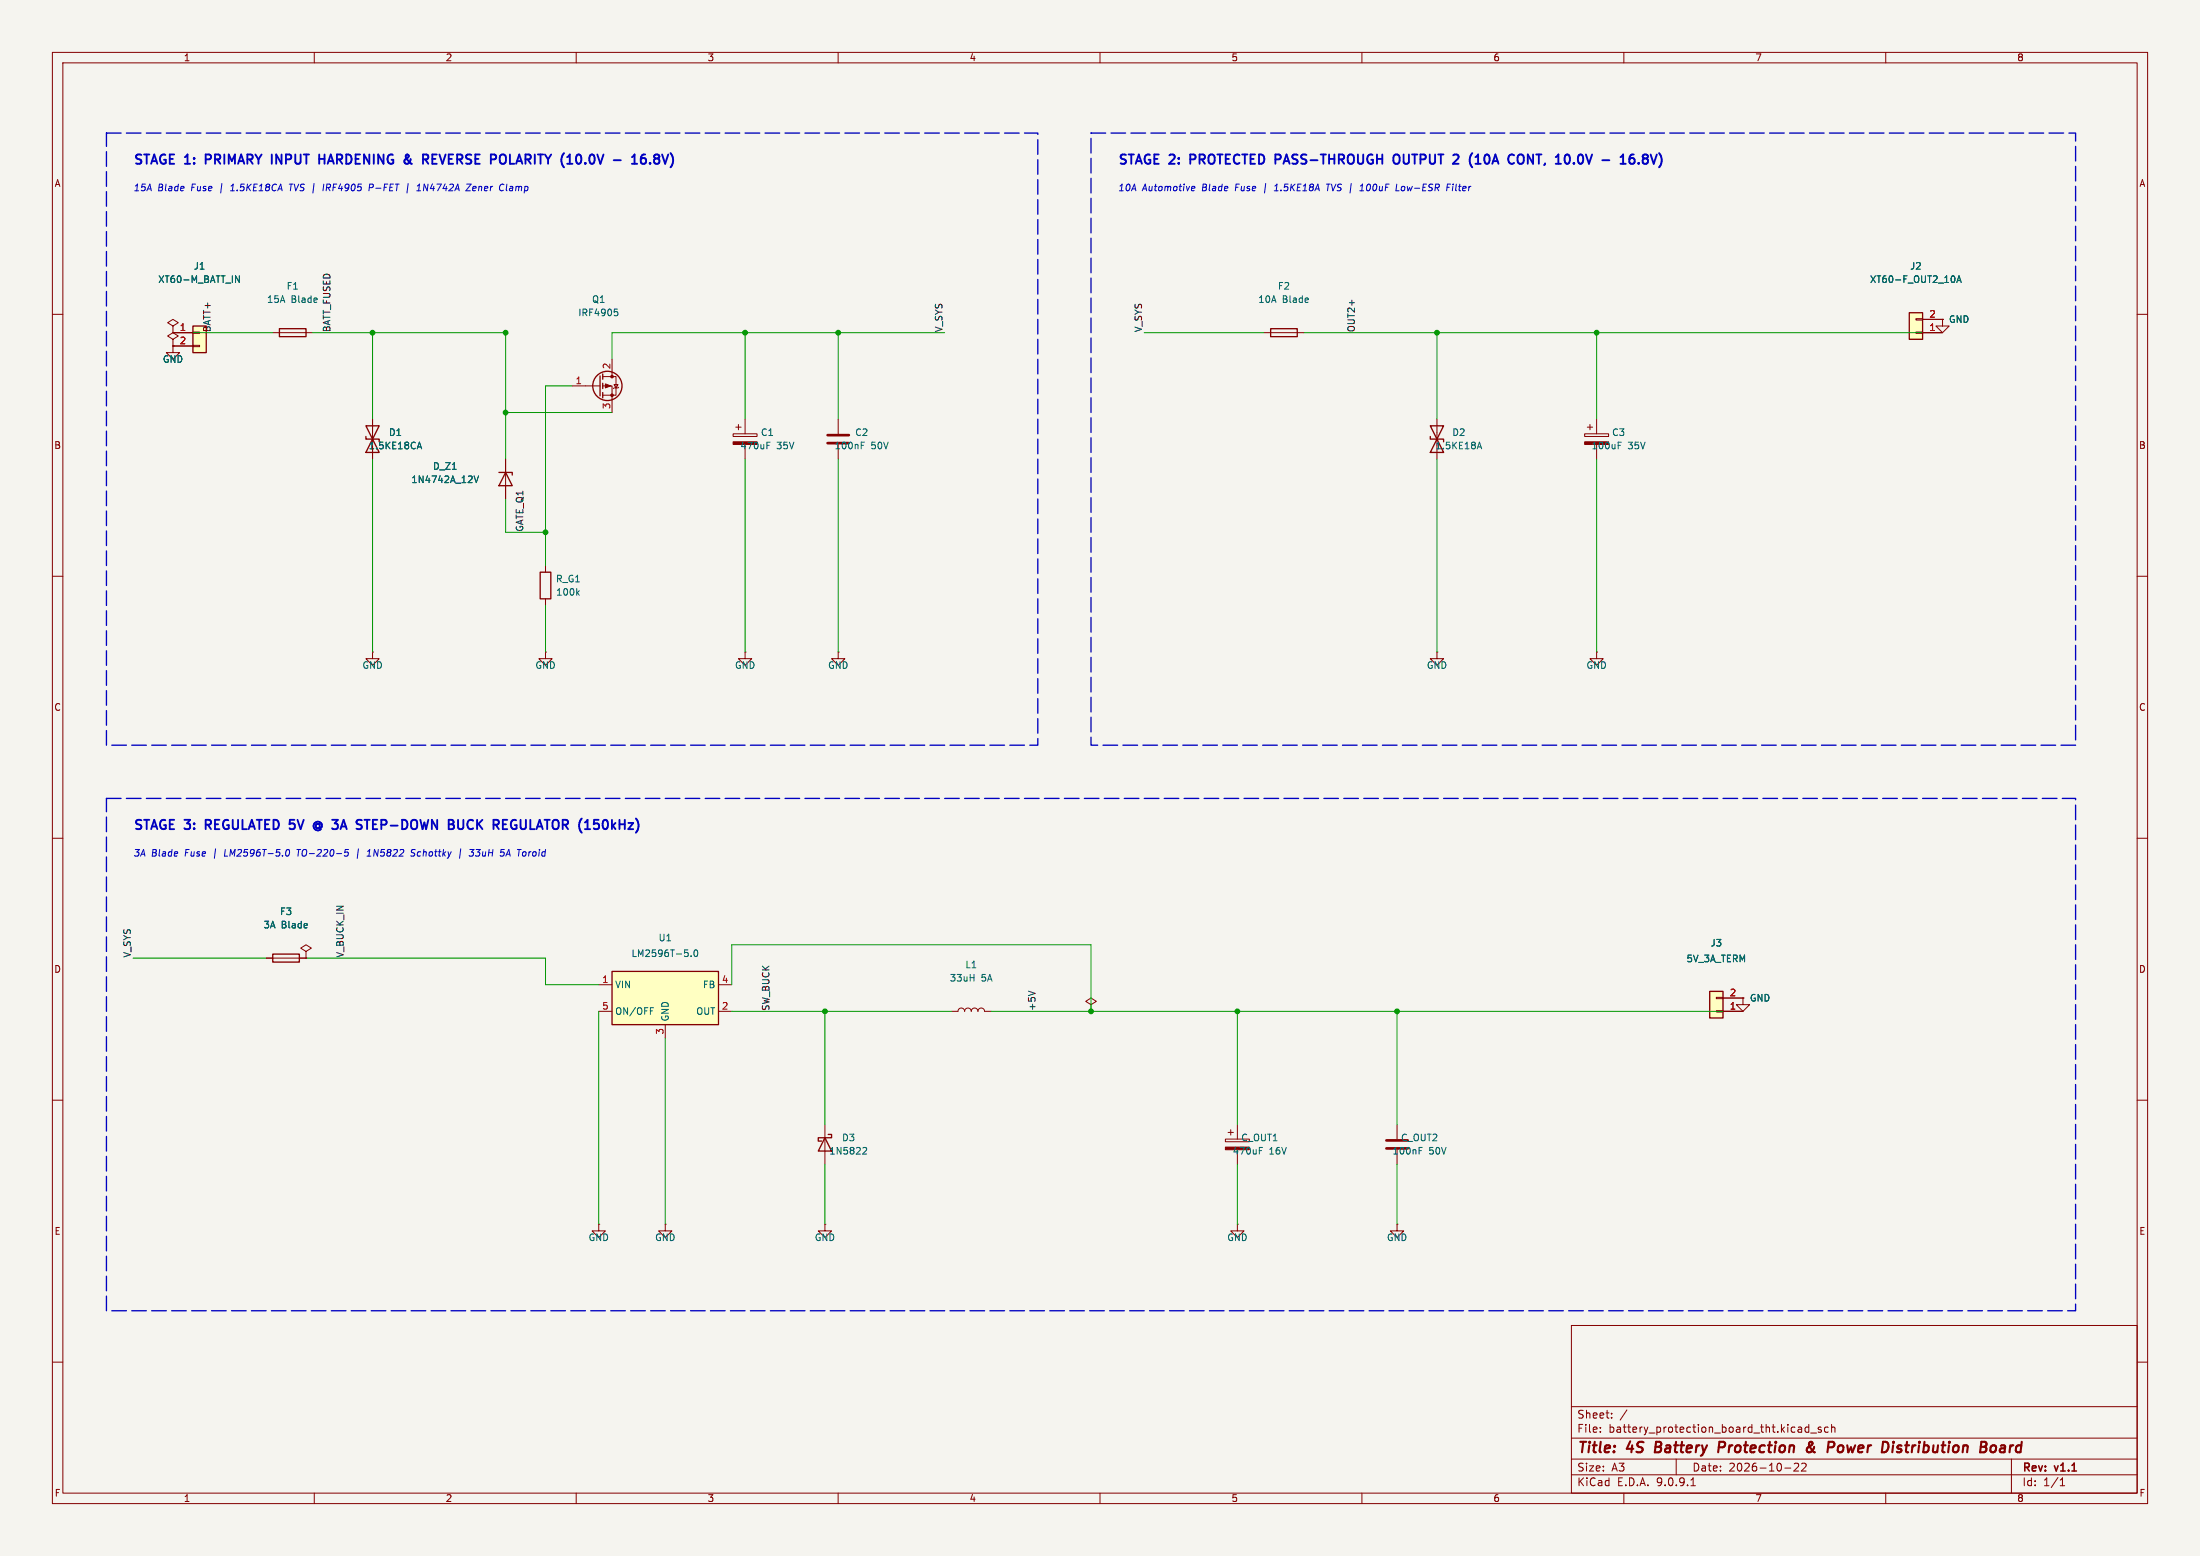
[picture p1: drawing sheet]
(kicad_sch
 (version 20250114)
 (generator "eeschema")
 (generator_version "9.0")
 (paper "A3")
 (title_block
  (title "4S Battery Protection & Power Distribution Board")
  (date "2026-10-22")
  (rev "v1.1"))
(lib_symbols
  (symbol "Regulator_Switching:LM2596T-5"
   (pin_names (offset 0.508)) (exclude_from_sim no) (in_bom yes) (on_board yes)
   (property "Reference" "U" (at -10.16 6.35 0) (effects (font (size 1.27 1.27)) (justify left)))
   (property "Value" "LM2596T-5" (at 0 6.35 0) (effects (font (size 1.27 1.27)) (justify left)))
   (property "Footprint" "Package_TO_SOT_THT:TO-220-5_P3.4x3.7mm_StaggerOdd_Lead3.8mm_Vertical" (at 1.27 -6.35 0) (effects (font (size 1.27 1.27)
    (italic yes)) (justify left) (hide yes)))
   (property "Datasheet" "http://www.ti.com/lit/ds/symlink/lm2596.pdf" (at 0 0 0) (effects (font (size 1.27 1.27)) (hide yes)))
   (property "Description" "5V 3A 150kHz Step-Down Voltage Regulator, TO-220" (at 0 0 0) (effects (font (size 1.27 1.27)) (hide yes)))
   (symbol "LM2596T-5_0_1"
    (rectangle (start -10.16 5.08) (end 10.16 -5.08) (stroke (width 0.254) (type default)) (fill (type background))))
   (symbol "LM2596T-5_1_1"
    (pin power_in line (at -12.7 2.54 0) (length 2.54) (name "VIN" (effects (font (size 1.27 1.27)))) (number "1" (effects (font (size 1.27 1.27)))))
    (pin input line (at -12.7 -2.54 0) (length 2.54) (name "ON/OFF" (effects (font (size 1.27 1.27)))) (number "5" (effects (font (size 1.27 1.27)))))
    (pin power_in line (at 0 -7.62 90) (length 2.54) (name "GND" (effects (font (size 1.27 1.27)))) (number "3" (effects (font (size 1.27 1.27)))))
    (pin input line (at 12.7 2.54 180) (length 2.54) (name "FB" (effects (font (size 1.27 1.27)))) (number "4" (effects (font (size 1.27 1.27)))))
    (pin output line (at 12.7 -2.54 180) (length 2.54) (name "OUT" (effects (font (size 1.27 1.27)))) (number "2" (effects (font (size 1.27 1.27))))))
   (embedded_fonts no))
  (symbol "Connector_Generic:Conn_01x02"
   (pin_names
    (offset 1.016) (hide yes)) (exclude_from_sim no) (in_bom yes) (on_board yes)
   (property "Reference" "J" (at 0 2.54 0) (effects (font (size 1.27 1.27))))
   (property "Value" "Conn_01x02" (at 0 -5.08 0) (effects (font (size 1.27 1.27))))
   (property "Footprint" "" (at 0 0 0) (effects (font (size 1.27 1.27)) (hide yes)))
   (property "Datasheet" "~" (at 0 0 0) (effects (font (size 1.27 1.27)) (hide yes)))
   (property "Description" "Generic connector, single row, 01x02, script generated (kicad-library-utils/schlib/autogen/connector/)" (at 0 0 0) (effects (font (size 1.27 1.27)) (hide yes)))
   (symbol "Conn_01x02_1_1"
    (rectangle (start -1.27 1.27) (end 1.27 -3.81) (stroke (width 0.254) (type default)) (fill (type background)))
    (rectangle (start -1.27 0.127) (end 0 -0.127) (stroke (width 0.1524) (type default)) (fill (type none)))
    (rectangle (start -1.27 -2.413) (end 0 -2.667) (stroke (width 0.1524) (type default)) (fill (type none)))
    (pin passive line (at -5.08 0 0) (length 3.81) (name "Pin_1" (effects (font (size 1.27 1.27)))) (number "1" (effects (font (size 1.27 1.27)))))
    (pin passive line (at -5.08 -2.54 0) (length 3.81) (name "Pin_2" (effects (font (size 1.27 1.27)))) (number "2" (effects (font (size 1.27 1.27))))))
   (embedded_fonts no))
  (symbol "Device:Fuse"
   (pin_numbers (hide yes))
   (pin_names
    (offset 0)) (exclude_from_sim no) (in_bom yes) (on_board yes)
   (property "Reference" "F" (at 2.032 0 90) (effects (font (size 1.27 1.27))))
   (property "Value" "Fuse" (at -1.905 0 90) (effects (font (size 1.27 1.27))))
   (property "Footprint" "" (at -1.778 0 90) (effects (font (size 1.27 1.27)) (hide yes)))
   (property "Datasheet" "~" (at 0 0 0) (effects (font (size 1.27 1.27)) (hide yes)))
   (property "Description" "Fuse" (at 0 0 0) (effects (font (size 1.27 1.27)) (hide yes)))
   (symbol "Fuse_0_1"
    (rectangle (start -0.762 -2.54) (end 0.762 2.54) (stroke (width 0.254) (type default)) (fill (type none)))
    (polyline (pts (xy 0 2.54) (xy 0 -2.54)) (stroke (width 0) (type default)) (fill (type none))))
   (symbol "Fuse_1_1"
    (pin passive line (at 0 3.81 270) (length 1.27) (name "~" (effects (font (size 1.27 1.27)))) (number "1" (effects (font (size 1.27 1.27)))))
    (pin passive line (at 0 -3.81 90) (length 1.27) (name "~" (effects (font (size 1.27 1.27)))) (number "2" (effects (font (size 1.27 1.27))))))
   (embedded_fonts no))
  (symbol "Transistor_FET:IRF4905"
   (pin_names (hide yes)) (exclude_from_sim no) (in_bom yes) (on_board yes)
   (property "Reference" "Q" (at 5.08 1.905 0) (effects (font (size 1.27 1.27)) (justify left)))
   (property "Value" "IRF4905" (at 5.08 0 0) (effects (font (size 1.27 1.27)) (justify left)))
   (property "Footprint" "Package_TO_SOT_THT:TO-220-3_Vertical" (at 5.08 -1.905 0) (effects (font (size 1.27 1.27)
    (italic yes)) (justify left) (hide yes)))
   (property "Datasheet" "http://www.infineon.com/dgdl/irf4905.pdf?fileId=5546d462533600a4015355e32165197c" (at 5.08 -3.81 0) (effects (font (size 1.27 1.27)) (justify left) (hide yes)))
   (property "Description" "-74A Id, -55V Vds, Single P-Channel HEXFET Power MOSFET, 20mOhm Ron, TO-220AB" (at 0 0 0) (effects (font (size 1.27 1.27)) (hide yes)))
   (symbol "IRF4905_0_1"
    (polyline (pts (xy 0.254 1.905) (xy 0.254 -1.905)) (stroke (width 0.254) (type default)) (fill (type none)))
    (polyline (pts (xy 0.254 0) (xy -2.54 0)) (stroke (width 0) (type default)) (fill (type none)))
    (polyline (pts (xy 0.762 2.286) (xy 0.762 1.27)) (stroke (width 0.254) (type default)) (fill (type none)))
    (polyline (pts (xy 0.762 1.778) (xy 3.302 1.778) (xy 3.302 -1.778) (xy 0.762 -1.778)) (stroke (width 0) (type default)) (fill (type none)))
    (polyline (pts (xy 0.762 0.508) (xy 0.762 -0.508)) (stroke (width 0.254) (type default)) (fill (type none)))
    (polyline (pts (xy 0.762 -1.27) (xy 0.762 -2.286)) (stroke (width 0.254) (type default)) (fill (type none)))
    (circle (center 1.651 0) (radius 2.794) (stroke (width 0.254) (type default)) (fill (type none)))
    (polyline (pts (xy 2.286 0) (xy 1.27 0.381) (xy 1.27 -0.381) (xy 2.286 0)) (stroke (width 0) (type default)) (fill (type outline)))
    (polyline (pts (xy 2.54 2.54) (xy 2.54 1.778)) (stroke (width 0) (type default)) (fill (type none)))
    (circle (center 2.54 1.778) (radius 0.254) (stroke (width 0) (type default)) (fill (type outline)))
    (circle (center 2.54 -1.778) (radius 0.254) (stroke (width 0) (type default)) (fill (type outline)))
    (polyline (pts (xy 2.54 -2.54) (xy 2.54 0) (xy 0.762 0)) (stroke (width 0) (type default)) (fill (type none)))
    (polyline (pts (xy 2.794 -0.508) (xy 2.921 -0.381) (xy 3.683 -0.381) (xy 3.81 -0.254)) (stroke (width 0) (type default)) (fill (type none)))
    (polyline (pts (xy 3.302 -0.381) (xy 2.921 0.254) (xy 3.683 0.254) (xy 3.302 -0.381)) (stroke (width 0) (type default)) (fill (type none))))
   (symbol "IRF4905_1_1"
    (pin input line (at -5.08 0 0) (length 2.54) (name "G" (effects (font (size 1.27 1.27)))) (number "1" (effects (font (size 1.27 1.27)))))
    (pin passive line (at 2.54 5.08 270) (length 2.54) (name "D" (effects (font (size 1.27 1.27)))) (number "2" (effects (font (size 1.27 1.27)))))
    (pin passive line (at 2.54 -5.08 90) (length 2.54) (name "S" (effects (font (size 1.27 1.27)))) (number "3" (effects (font (size 1.27 1.27))))))
   (embedded_fonts no))
  (symbol "Device:D_Zener"
   (pin_numbers (hide yes))
   (pin_names
    (offset 1.016) (hide yes)) (exclude_from_sim no) (in_bom yes) (on_board yes)
   (property "Reference" "D" (at 0 2.54 0) (effects (font (size 1.27 1.27))))
   (property "Value" "D_Zener" (at 0 -2.54 0) (effects (font (size 1.27 1.27))))
   (property "Footprint" "" (at 0 0 0) (effects (font (size 1.27 1.27)) (hide yes)))
   (property "Datasheet" "~" (at 0 0 0) (effects (font (size 1.27 1.27)) (hide yes)))
   (property "Description" "Zener diode" (at 0 0 0) (effects (font (size 1.27 1.27)) (hide yes)))
   (symbol "D_Zener_0_1"
    (polyline (pts (xy -1.27 -1.27) (xy -1.27 1.27) (xy -0.762 1.27)) (stroke (width 0.254) (type default)) (fill (type none)))
    (polyline (pts (xy 1.27 0) (xy -1.27 0)) (stroke (width 0) (type default)) (fill (type none)))
    (polyline (pts (xy 1.27 -1.27) (xy 1.27 1.27) (xy -1.27 0) (xy 1.27 -1.27)) (stroke (width 0.254) (type default)) (fill (type none))))
   (symbol "D_Zener_1_1"
    (pin passive line (at -3.81 0 0) (length 2.54) (name "K" (effects (font (size 1.27 1.27)))) (number "1" (effects (font (size 1.27 1.27)))))
    (pin passive line (at 3.81 0 180) (length 2.54) (name "A" (effects (font (size 1.27 1.27)))) (number "2" (effects (font (size 1.27 1.27))))))
   (embedded_fonts no))
  (symbol "Device:R"
   (pin_numbers (hide yes))
   (pin_names
    (offset 0)) (exclude_from_sim no) (in_bom yes) (on_board yes)
   (property "Reference" "R" (at 2.032 0 90) (effects (font (size 1.27 1.27))))
   (property "Value" "R" (at 0 0 90) (effects (font (size 1.27 1.27))))
   (property "Footprint" "" (at -1.778 0 90) (effects (font (size 1.27 1.27)) (hide yes)))
   (property "Datasheet" "~" (at 0 0 0) (effects (font (size 1.27 1.27)) (hide yes)))
   (property "Description" "Resistor" (at 0 0 0) (effects (font (size 1.27 1.27)) (hide yes)))
   (symbol "R_0_1"
    (rectangle (start -1.016 -2.54) (end 1.016 2.54) (stroke (width 0.254) (type default)) (fill (type none))))
   (symbol "R_1_1"
    (pin passive line (at 0 3.81 270) (length 1.27) (name "~" (effects (font (size 1.27 1.27)))) (number "1" (effects (font (size 1.27 1.27)))))
    (pin passive line (at 0 -3.81 90) (length 1.27) (name "~" (effects (font (size 1.27 1.27)))) (number "2" (effects (font (size 1.27 1.27))))))
   (embedded_fonts no))
  (symbol "Device:C_Polarized"
   (pin_numbers (hide yes))
   (pin_names
    (offset 0.254)) (exclude_from_sim no) (in_bom yes) (on_board yes)
   (property "Reference" "C" (at 0.635 2.54 0) (effects (font (size 1.27 1.27)) (justify left)))
   (property "Value" "C_Polarized" (at 0.635 -2.54 0) (effects (font (size 1.27 1.27)) (justify left)))
   (property "Footprint" "" (at 0.9652 -3.81 0) (effects (font (size 1.27 1.27)) (hide yes)))
   (property "Datasheet" "~" (at 0 0 0) (effects (font (size 1.27 1.27)) (hide yes)))
   (property "Description" "Polarized capacitor" (at 0 0 0) (effects (font (size 1.27 1.27)) (hide yes)))
   (symbol "C_Polarized_0_1"
    (rectangle (start -2.286 0.508) (end 2.286 1.016) (stroke (width 0) (type default)) (fill (type none)))
    (polyline (pts (xy -1.778 2.286) (xy -0.762 2.286)) (stroke (width 0) (type default)) (fill (type none)))
    (polyline (pts (xy -1.27 2.794) (xy -1.27 1.778)) (stroke (width 0) (type default)) (fill (type none)))
    (rectangle (start 2.286 -0.508) (end -2.286 -1.016) (stroke (width 0) (type default)) (fill (type outline))))
   (symbol "C_Polarized_1_1"
    (pin passive line (at 0 3.81 270) (length 2.794) (name "~" (effects (font (size 1.27 1.27)))) (number "1" (effects (font (size 1.27 1.27)))))
    (pin passive line (at 0 -3.81 90) (length 2.794) (name "~" (effects (font (size 1.27 1.27)))) (number "2" (effects (font (size 1.27 1.27))))))
   (embedded_fonts no))
  (symbol "Device:C"
   (pin_numbers (hide yes))
   (pin_names
    (offset 0.254)) (exclude_from_sim no) (in_bom yes) (on_board yes)
   (property "Reference" "C" (at 0.635 2.54 0) (effects (font (size 1.27 1.27)) (justify left)))
   (property "Value" "C" (at 0.635 -2.54 0) (effects (font (size 1.27 1.27)) (justify left)))
   (property "Footprint" "" (at 0.9652 -3.81 0) (effects (font (size 1.27 1.27)) (hide yes)))
   (property "Datasheet" "~" (at 0 0 0) (effects (font (size 1.27 1.27)) (hide yes)))
   (property "Description" "Unpolarized capacitor" (at 0 0 0) (effects (font (size 1.27 1.27)) (hide yes)))
   (symbol "C_0_1"
    (polyline (pts (xy -2.032 0.762) (xy 2.032 0.762)) (stroke (width 0.508) (type default)) (fill (type none)))
    (polyline (pts (xy -2.032 -0.762) (xy 2.032 -0.762)) (stroke (width 0.508) (type default)) (fill (type none))))
   (symbol "C_1_1"
    (pin passive line (at 0 3.81 270) (length 2.794) (name "~" (effects (font (size 1.27 1.27)))) (number "1" (effects (font (size 1.27 1.27)))))
    (pin passive line (at 0 -3.81 90) (length 2.794) (name "~" (effects (font (size 1.27 1.27)))) (number "2" (effects (font (size 1.27 1.27))))))
   (embedded_fonts no))
  (symbol "Device:D_TVS"
   (pin_numbers (hide yes))
   (pin_names
    (offset 1.016) (hide yes)) (exclude_from_sim no) (in_bom yes) (on_board yes)
   (property "Reference" "D" (at 0 2.54 0) (effects (font (size 1.27 1.27))))
   (property "Value" "D_TVS" (at 0 -2.54 0) (effects (font (size 1.27 1.27))))
   (property "Footprint" "" (at 0 0 0) (effects (font (size 1.27 1.27)) (hide yes)))
   (property "Datasheet" "~" (at 0 0 0) (effects (font (size 1.27 1.27)) (hide yes)))
   (property "Description" "Bidirectional transient-voltage-suppression diode" (at 0 0 0) (effects (font (size 1.27 1.27)) (hide yes)))
   (symbol "D_TVS_0_1"
    (polyline (pts (xy -2.54 1.27) (xy -2.54 -1.27) (xy 2.54 1.27) (xy 2.54 -1.27) (xy -2.54 1.27)) (stroke (width 0.254) (type default)) (fill (type none)))
    (polyline (pts (xy 0.508 1.27) (xy 0 1.27) (xy 0 -1.27) (xy -0.508 -1.27)) (stroke (width 0.254) (type default)) (fill (type none)))
    (polyline (pts (xy 1.27 0) (xy -1.27 0)) (stroke (width 0) (type default)) (fill (type none))))
   (symbol "D_TVS_1_1"
    (pin passive line (at -3.81 0 0) (length 2.54) (name "A1" (effects (font (size 1.27 1.27)))) (number "1" (effects (font (size 1.27 1.27)))))
    (pin passive line (at 3.81 0 180) (length 2.54) (name "A2" (effects (font (size 1.27 1.27)))) (number "2" (effects (font (size 1.27 1.27))))))
   (embedded_fonts no))
  (symbol "Diode:1N5822"
   (pin_numbers (hide yes))
   (pin_names
    (offset 1.016) (hide yes)) (exclude_from_sim no) (in_bom yes) (on_board yes)
   (property "Reference" "D" (at 0 2.54 0) (effects (font (size 1.27 1.27))))
   (property "Value" "1N5822" (at 0 -2.54 0) (effects (font (size 1.27 1.27))))
   (property "Footprint" "Diode_THT:D_DO-201AD_P15.24mm_Horizontal" (at 0 -4.445 0) (effects (font (size 1.27 1.27)) (hide yes)))
   (property "Datasheet" "http://www.vishay.com/docs/88526/1n5820.pdf" (at 0 0 0) (effects (font (size 1.27 1.27)) (hide yes)))
   (property "Description" "40V 3A Schottky Barrier Rectifier Diode, DO-201AD" (at 0 0 0) (effects (font (size 1.27 1.27)) (hide yes)))
   (symbol "1N5822_0_1"
    (polyline (pts (xy -1.905 0.635) (xy -1.905 1.27) (xy -1.27 1.27) (xy -1.27 -1.27) (xy -0.635 -1.27) (xy -0.635 -0.635)) (stroke (width 0.254) (type default)) (fill (type none)))
    (polyline (pts (xy 1.27 1.27) (xy 1.27 -1.27) (xy -1.27 0) (xy 1.27 1.27)) (stroke (width 0.254) (type default)) (fill (type none)))
    (polyline (pts (xy 1.27 0) (xy -1.27 0)) (stroke (width 0) (type default)) (fill (type none))))
   (symbol "1N5822_1_1"
    (pin passive line (at -3.81 0 0) (length 2.54) (name "K" (effects (font (size 1.27 1.27)))) (number "1" (effects (font (size 1.27 1.27)))))
    (pin passive line (at 3.81 0 180) (length 2.54) (name "A" (effects (font (size 1.27 1.27)))) (number "2" (effects (font (size 1.27 1.27))))))
   (embedded_fonts no))
  (symbol "Device:L"
   (pin_numbers (hide yes))
   (pin_names
    (offset 1.016) (hide yes)) (exclude_from_sim no) (in_bom yes) (on_board yes)
   (property "Reference" "L" (at -1.27 0 90) (effects (font (size 1.27 1.27))))
   (property "Value" "L" (at 1.905 0 90) (effects (font (size 1.27 1.27))))
   (property "Footprint" "" (at 0 0 0) (effects (font (size 1.27 1.27)) (hide yes)))
   (property "Datasheet" "~" (at 0 0 0) (effects (font (size 1.27 1.27)) (hide yes)))
   (property "Description" "Inductor" (at 0 0 0) (effects (font (size 1.27 1.27)) (hide yes)))
   (symbol "L_0_1"
    (arc (start 0 2.54) (mid 0.6323 1.905) (end 0 1.27) (stroke (width 0) (type default)) (fill (type none)))
    (arc (start 0 1.27) (mid 0.6323 0.635) (end 0 0) (stroke (width 0) (type default)) (fill (type none)))
    (arc (start 0 0) (mid 0.6323 -0.635) (end 0 -1.27) (stroke (width 0) (type default)) (fill (type none)))
    (arc (start 0 -1.27) (mid 0.6323 -1.905) (end 0 -2.54) (stroke (width 0) (type default)) (fill (type none))))
   (symbol "L_1_1"
    (pin passive line (at 0 3.81 270) (length 1.27) (name "1" (effects (font (size 1.27 1.27)))) (number "1" (effects (font (size 1.27 1.27)))))
    (pin passive line (at 0 -3.81 90) (length 1.27) (name "2" (effects (font (size 1.27 1.27)))) (number "2" (effects (font (size 1.27 1.27))))))
   (embedded_fonts no))
  (symbol "power:PWR_FLAG"
   (power)
   (pin_numbers (hide yes))
   (pin_names
    (offset 0) (hide yes)) (exclude_from_sim no) (in_bom yes) (on_board yes)
   (property "Reference" "#FLG" (at 0 1.905 0) (effects (font (size 1.27 1.27)) (hide yes)))
   (property "Value" "PWR_FLAG" (at 0 3.81 0) (effects (font (size 1.27 1.27))))
   (property "Footprint" "" (at 0 0 0) (effects (font (size 1.27 1.27)) (hide yes)))
   (property "Datasheet" "~" (at 0 0 0) (effects (font (size 1.27 1.27)) (hide yes)))
   (property "Description" "Special symbol for telling ERC where power comes from" (at 0 0 0) (effects (font (size 1.27 1.27)) (hide yes)))
   (symbol "PWR_FLAG_0_0"
    (pin power_out line (at 0 0 90) (length 0) (name "~" (effects (font (size 1.27 1.27)))) (number "1" (effects (font (size 1.27 1.27))))))
   (symbol "PWR_FLAG_0_1"
    (polyline (pts (xy 0 0) (xy 0 1.27) (xy -1.016 1.905) (xy 0 2.54) (xy 1.016 1.905) (xy 0 1.27)) (stroke (width 0) (type default)) (fill (type none))))
   (embedded_fonts no))
 (symbol "power:GND"
   (power)
   (pin_numbers (hide yes))
   (pin_names
    (offset 0) (hide yes)) (exclude_from_sim no) (in_bom yes) (on_board yes)
   (property "Reference" "#PWR" (at 0 -6.35 0) (effects (font (size 1.27 1.27)) (hide yes)))
   (property "Value" "GND" (at 0 -3.81 0) (effects (font (size 1.27 1.27))))
   (property "Footprint" "" (at 0 0 0) (effects (font (size 1.27 1.27)) (hide yes)))
   (property "Datasheet" "" (at 0 0 0) (effects (font (size 1.27 1.27)) (hide yes)))
   (property "Description" "Power symbol creates a global label with name \"GND\" , ground" (at 0 0 0) (effects (font (size 1.27 1.27)) (hide yes)))
   (symbol "GND_0_1"
    (polyline (pts (xy 0 0) (xy 0 -1.27) (xy 1.27 -1.27) (xy 0 -2.54) (xy -1.27 -1.27) (xy 0 -1.27)) (stroke (width 0) (type default)) (fill (type none))))
   (symbol "GND_1_1"
    (pin power_in line (at 0 0 270) (length 0) (name "~" (effects (font (size 1.27 1.27)))) (number "1" (effects (font (size 1.27 1.27))))))
   (embedded_fonts no)))
 (rectangle (start 20.32 25.4) (end 198.12 142.24) (stroke (width 0.254) (type dash)) (fill (type none)))
 (rectangle (start 208.28 25.4) (end 396.24 142.24) (stroke (width 0.254) (type dash)) (fill (type none)))
 (rectangle (start 20.32 152.4) (end 396.24 250.19) (stroke (width 0.254) (type dash)) (fill (type none)))
 (text "STAGE 1: PRIMARY INPUT HARDENING & REVERSE POLARITY (10.0V - 16.8V)" (at 25.4 31.75 0) (effects (font (size 1.778 1.778) (bold yes)) (justify left bottom)))
 (text "15A Blade Fuse | 1.5KE18CA TVS | IRF4905 P-FET | 1N4742A Zener Clamp" (at 25.4 36.83 0) (effects (font (size 1.27 1.27) (italic yes)) (justify left bottom)))
 (text "STAGE 2: PROTECTED PASS-THROUGH OUTPUT 2 (10A CONT, 10.0V - 16.8V)" (at 213.36 31.75 0) (effects (font (size 1.778 1.778) (bold yes)) (justify left bottom)))
 (text "10A Automotive Blade Fuse | 1.5KE18A TVS | 100uF Low-ESR Filter" (at 213.36 36.83 0) (effects (font (size 1.27 1.27) (italic yes)) (justify left bottom)))
 (text "STAGE 3: REGULATED 5V @ 3A STEP-DOWN BUCK REGULATOR (150kHz)" (at 25.4 158.75 0) (effects (font (size 1.778 1.778) (bold yes)) (justify left bottom)))
 (text "3A Blade Fuse | LM2596T-5.0 TO-220-5 | 1N5822 Schottky | 33uH 5A Toroid" (at 25.4 163.83 0) (effects (font (size 1.27 1.27) (italic yes)) (justify left bottom)))
 (symbol
  (lib_id "Connector_Generic:Conn_01x02")
  (at 38.1 63.5 0)
  (unit 1)
  (exclude_from_sim no)
  (in_bom yes)
  (on_board yes)
  (dnp no)
  (property "Reference" "J1" (at 38.1 50.8 0) (effects (font (size 1.27 1.27))))
  (property "Value" "XT60-M_BATT_IN" (at 38.1 53.34 0) (effects (font (size 1.27 1.27))))
  (property "Footprint" "Connector_AMASS:AMASS_XT60-M_1x02_P7.20mm_Vertical" (at 38.1 63.5 0) (effects (font (size 1.27 1.27)) (hide yes)))
  (property "Datasheet" "~" (at 38.1 63.5 0) (effects (font (size 1.27 1.27)) (hide yes)))
  (property "Description" "" (at 38.1 63.5 0) (effects (font (size 1.27 1.27)) (hide yes)))
  (pin "1")
  (pin "2"))
 (symbol
  (lib_id "Device:Fuse")
  (at 55.88 63.5 90)
  (unit 1)
  (exclude_from_sim no)
  (in_bom yes)
  (on_board yes)
  (dnp no)
  (property "Reference" "F1" (at 55.88 54.61 90) (effects (font (size 1.27 1.27))))
  (property "Value" "15A Blade" (at 55.88 57.15 90) (effects (font (size 1.27 1.27))))
  (property "Footprint" "Fuse:Fuseholder_Blade_Mini_Keystone_3568" (at 55.88 63.5 0) (effects (font (size 1.27 1.27)) (hide yes)))
  (property "Datasheet" "~" (at 55.88 63.5 0) (effects (font (size 1.27 1.27)) (hide yes)))
  (property "Description" "" (at 55.88 63.5 0) (effects (font (size 1.27 1.27)) (hide yes)))
  (pin "1")
  (pin "2"))
 (symbol
  (lib_id "Device:D_TVS")
  (at 71.12 83.82 90)
  (unit 1)
  (exclude_from_sim no)
  (in_bom yes)
  (on_board yes)
  (dnp no)
  (property "Reference" "D1" (at 75.5 82.55 90) (effects (font (size 1.27 1.27))))
  (property "Value" "1.5KE18CA" (at 75.5 85.09 90) (effects (font (size 1.27 1.27))))
  (property "Footprint" "Diode_THT:D_DO-201AD_P15.24mm_Horizontal" (at 71.12 83.82 0) (effects (font (size 1.27 1.27)) (hide yes)))
  (property "Datasheet" "~" (at 71.12 83.82 0) (effects (font (size 1.27 1.27)) (hide yes)))
  (property "Description" "" (at 71.12 83.82 0) (effects (font (size 1.27 1.27)) (hide yes)))
  (pin "1")
  (pin "2"))
 (symbol
  (lib_id "Transistor_FET:IRF4905")
  (at 114.3 73.66 0)
  (unit 1)
  (exclude_from_sim no)
  (in_bom yes)
  (on_board yes)
  (dnp no)
  (property "Reference" "Q1" (at 114.3 57.15 0) (effects (font (size 1.27 1.27))))
  (property "Value" "IRF4905" (at 114.3 59.69 0) (effects (font (size 1.27 1.27))))
  (property "Footprint" "Package_TO_SOT_THT:TO-220-3_Vertical" (at 114.3 73.66 0) (effects (font (size 1.27 1.27)) (hide yes)))
  (property "Datasheet" "~" (at 114.3 73.66 0) (effects (font (size 1.27 1.27)) (hide yes)))
  (property "Description" "" (at 114.3 73.66 0) (effects (font (size 1.27 1.27)) (hide yes)))
  (pin "1")
  (pin "2")
  (pin "3"))
 (symbol
  (lib_id "Device:D_Zener")
  (at 96.52 91.44 270)
  (unit 1)
  (exclude_from_sim no)
  (in_bom yes)
  (on_board yes)
  (dnp no)
  (property "Reference" "D_Z1" (at 85.0 89.0 90) (effects (font (size 1.27 1.27))))
  (property "Value" "1N4742A_12V" (at 85.0 91.54 90) (effects (font (size 1.27 1.27))))
  (property "Footprint" "Diode_THT:D_DO-41_SOD81_P10.16mm_Horizontal" (at 96.52 91.44 0) (effects (font (size 1.27 1.27)) (hide yes)))
  (property "Datasheet" "~" (at 96.52 91.44 0) (effects (font (size 1.27 1.27)) (hide yes)))
  (property "Description" "" (at 96.52 91.44 0) (effects (font (size 1.27 1.27)) (hide yes)))
  (pin "1")
  (pin "2"))
 (symbol
  (lib_id "Device:R")
  (at 104.14 111.76 0)
  (unit 1)
  (exclude_from_sim no)
  (in_bom yes)
  (on_board yes)
  (dnp no)
  (property "Reference" "R_G1" (at 108.5 110.49 0) (effects (font (size 1.27 1.27))))
  (property "Value" "100k" (at 108.5 113.03 0) (effects (font (size 1.27 1.27))))
  (property "Footprint" "Resistor_THT:R_Axial_DIN0207_L6.3mm_D2.5mm_P10.16mm_Horizontal" (at 104.14 111.76 0) (effects (font (size 1.27 1.27)) (hide yes)))
  (property "Datasheet" "~" (at 104.14 111.76 0) (effects (font (size 1.27 1.27)) (hide yes)))
  (property "Description" "" (at 104.14 111.76 0) (effects (font (size 1.27 1.27)) (hide yes)))
  (pin "1")
  (pin "2"))
 (symbol
  (lib_id "Device:C_Polarized")
  (at 142.24 83.82 0)
  (unit 1)
  (exclude_from_sim no)
  (in_bom yes)
  (on_board yes)
  (dnp no)
  (property "Reference" "C1" (at 146.5 82.55 0) (effects (font (size 1.27 1.27))))
  (property "Value" "470uF 35V" (at 146.5 85.09 0) (effects (font (size 1.27 1.27))))
  (property "Footprint" "Capacitor_THT:CP_Radial_D10.0mm_P5.00mm" (at 142.24 83.82 0) (effects (font (size 1.27 1.27)) (hide yes)))
  (property "Datasheet" "~" (at 142.24 83.82 0) (effects (font (size 1.27 1.27)) (hide yes)))
  (property "Description" "" (at 142.24 83.82 0) (effects (font (size 1.27 1.27)) (hide yes)))
  (pin "1")
  (pin "2"))
 (symbol
  (lib_id "Device:C")
  (at 160.02 83.82 0)
  (unit 1)
  (exclude_from_sim no)
  (in_bom yes)
  (on_board yes)
  (dnp no)
  (property "Reference" "C2" (at 164.5 82.55 0) (effects (font (size 1.27 1.27))))
  (property "Value" "100nF 50V" (at 164.5 85.09 0) (effects (font (size 1.27 1.27))))
  (property "Footprint" "Capacitor_THT:C_Rect_L7.2mm_W3.5mm_P5.00mm_FKS2_FKP2_MKS2_MKP2" (at 160.02 83.82 0) (effects (font (size 1.27 1.27)) (hide yes)))
  (property "Datasheet" "~" (at 160.02 83.82 0) (effects (font (size 1.27 1.27)) (hide yes)))
  (property "Description" "" (at 160.02 83.82 0) (effects (font (size 1.27 1.27)) (hide yes)))
  (pin "1")
  (pin "2"))
 (symbol
  (lib_id "Device:Fuse")
  (at 245.11 63.5 90)
  (unit 1)
  (exclude_from_sim no)
  (in_bom yes)
  (on_board yes)
  (dnp no)
  (property "Reference" "F2" (at 245.11 54.61 90) (effects (font (size 1.27 1.27))))
  (property "Value" "10A Blade" (at 245.11 57.15 90) (effects (font (size 1.27 1.27))))
  (property "Footprint" "Fuse:Fuseholder_Blade_Mini_Keystone_3568" (at 245.11 63.5 0) (effects (font (size 1.27 1.27)) (hide yes)))
  (property "Datasheet" "~" (at 245.11 63.5 0) (effects (font (size 1.27 1.27)) (hide yes)))
  (property "Description" "" (at 245.11 63.5 0) (effects (font (size 1.27 1.27)) (hide yes)))
  (pin "1")
  (pin "2"))
 (symbol
  (lib_id "Device:D_TVS")
  (at 274.32 83.82 90)
  (unit 1)
  (exclude_from_sim no)
  (in_bom yes)
  (on_board yes)
  (dnp no)
  (property "Reference" "D2" (at 278.5 82.55 90) (effects (font (size 1.27 1.27))))
  (property "Value" "1.5KE18A" (at 278.5 85.09 90) (effects (font (size 1.27 1.27))))
  (property "Footprint" "Diode_THT:D_DO-201AD_P15.24mm_Horizontal" (at 274.32 83.82 0) (effects (font (size 1.27 1.27)) (hide yes)))
  (property "Datasheet" "~" (at 274.32 83.82 0) (effects (font (size 1.27 1.27)) (hide yes)))
  (property "Description" "" (at 274.32 83.82 0) (effects (font (size 1.27 1.27)) (hide yes)))
  (pin "1")
  (pin "2"))
 (symbol
  (lib_id "Device:C_Polarized")
  (at 304.8 83.82 0)
  (unit 1)
  (exclude_from_sim no)
  (in_bom yes)
  (on_board yes)
  (dnp no)
  (property "Reference" "C3" (at 309 82.55 0) (effects (font (size 1.27 1.27))))
  (property "Value" "100uF 35V" (at 309 85.09 0) (effects (font (size 1.27 1.27))))
  (property "Footprint" "Capacitor_THT:CP_Radial_D8.0mm_P3.50mm" (at 304.8 83.82 0) (effects (font (size 1.27 1.27)) (hide yes)))
  (property "Datasheet" "~" (at 304.8 83.82 0) (effects (font (size 1.27 1.27)) (hide yes)))
  (property "Description" "" (at 304.8 83.82 0) (effects (font (size 1.27 1.27)) (hide yes)))
  (pin "1")
  (pin "2"))
 (symbol
  (lib_id "Connector_Generic:Conn_01x02")
  (at 365.76 63.5 180)
  (unit 1)
  (exclude_from_sim no)
  (in_bom yes)
  (on_board yes)
  (dnp no)
  (property "Reference" "J2" (at 365.76 50.8 0) (effects (font (size 1.27 1.27))))
  (property "Value" "XT60-F_OUT2_10A" (at 365.76 53.34 0) (effects (font (size 1.27 1.27))))
  (property "Footprint" "Connector_AMASS:AMASS_XT60-F_1x02_P7.20mm_Vertical" (at 365.76 63.5 0) (effects (font (size 1.27 1.27)) (hide yes)))
  (property "Datasheet" "~" (at 365.76 63.5 0) (effects (font (size 1.27 1.27)) (hide yes)))
  (property "Description" "" (at 365.76 63.5 0) (effects (font (size 1.27 1.27)) (hide yes)))
  (pin "1")
  (pin "2"))
 (symbol
  (lib_id "Device:Fuse")
  (at 54.61 182.88 90)
  (unit 1)
  (exclude_from_sim no)
  (in_bom yes)
  (on_board yes)
  (dnp no)
  (property "Reference" "F3" (at 54.61 174.0 90) (effects (font (size 1.27 1.27))))
  (property "Value" "3A Blade" (at 54.61 176.54 90) (effects (font (size 1.27 1.27))))
  (property "Footprint" "Fuse:Fuseholder_Blade_Mini_Keystone_3568" (at 54.61 182.88 0) (effects (font (size 1.27 1.27)) (hide yes)))
  (property "Datasheet" "~" (at 54.61 182.88 0) (effects (font (size 1.27 1.27)) (hide yes)))
  (property "Description" "" (at 54.61 182.88 0) (effects (font (size 1.27 1.27)) (hide yes)))
  (pin "1")
  (pin "2"))
 (symbol
  (lib_id "Regulator_Switching:LM2596T-5")
  (at 127.0 190.5 0)
  (unit 1)
  (exclude_from_sim no)
  (in_bom yes)
  (on_board yes)
  (dnp no)
  (property "Reference" "U1" (at 127.0 179.0 0) (effects (font (size 1.27 1.27))))
  (property "Value" "LM2596T-5.0" (at 127.0 182.0 0) (effects (font (size 1.27 1.27))))
  (property "Footprint" "Package_TO_SOT_THT:TO-220-5_P3.4x3.7mm_StaggerOdd_Lead3.8mm_Vertical" (at 127.0 190.5 0) (effects (font (size 1.27 1.27)) (hide yes)))
  (property "Datasheet" "~" (at 127.0 190.5 0) (effects (font (size 1.27 1.27)) (hide yes)))
  (property "Description" "" (at 127.0 190.5 0) (effects (font (size 1.27 1.27)) (hide yes)))
  (pin "1")
  (pin "2")
  (pin "3")
  (pin "4")
  (pin "5"))
 (symbol
  (lib_id "Diode:1N5822")
  (at 157.48 218.44 270)
  (unit 1)
  (exclude_from_sim no)
  (in_bom yes)
  (on_board yes)
  (dnp no)
  (property "Reference" "D3" (at 162.0 217.17 90) (effects (font (size 1.27 1.27))))
  (property "Value" "1N5822" (at 162.0 219.71 90) (effects (font (size 1.27 1.27))))
  (property "Footprint" "Diode_THT:D_DO-201AD_P15.24mm_Horizontal" (at 157.48 218.44 0) (effects (font (size 1.27 1.27)) (hide yes)))
  (property "Datasheet" "~" (at 157.48 218.44 0) (effects (font (size 1.27 1.27)) (hide yes)))
  (property "Description" "" (at 157.48 218.44 0) (effects (font (size 1.27 1.27)) (hide yes)))
  (pin "1")
  (pin "2"))
 (symbol
  (lib_id "Device:L")
  (at 185.42 193.04 90)
  (unit 1)
  (exclude_from_sim no)
  (in_bom yes)
  (on_board yes)
  (dnp no)
  (property "Reference" "L1" (at 185.42 184.15 90) (effects (font (size 1.27 1.27))))
  (property "Value" "33uH 5A" (at 185.42 186.69 90) (effects (font (size 1.27 1.27))))
  (property "Footprint" "Inductor_THT:L_Toroid_Vertical_L16.0mm_W8.0mm_P7.62mm" (at 185.42 193.04 0) (effects (font (size 1.27 1.27)) (hide yes)))
  (property "Datasheet" "~" (at 185.42 193.04 0) (effects (font (size 1.27 1.27)) (hide yes)))
  (property "Description" "" (at 185.42 193.04 0) (effects (font (size 1.27 1.27)) (hide yes)))
  (pin "1")
  (pin "2"))
 (symbol
  (lib_id "Device:C_Polarized")
  (at 236.22 218.44 0)
  (unit 1)
  (exclude_from_sim no)
  (in_bom yes)
  (on_board yes)
  (dnp no)
  (property "Reference" "C_OUT1" (at 240.5 217.17 0) (effects (font (size 1.27 1.27))))
  (property "Value" "470uF 16V" (at 240.5 219.71 0) (effects (font (size 1.27 1.27))))
  (property "Footprint" "Capacitor_THT:CP_Radial_D8.0mm_P3.50mm" (at 236.22 218.44 0) (effects (font (size 1.27 1.27)) (hide yes)))
  (property "Datasheet" "~" (at 236.22 218.44 0) (effects (font (size 1.27 1.27)) (hide yes)))
  (property "Description" "" (at 236.22 218.44 0) (effects (font (size 1.27 1.27)) (hide yes)))
  (pin "1")
  (pin "2"))
 (symbol
  (lib_id "Device:C")
  (at 266.7 218.44 0)
  (unit 1)
  (exclude_from_sim no)
  (in_bom yes)
  (on_board yes)
  (dnp no)
  (property "Reference" "C_OUT2" (at 271 217.17 0) (effects (font (size 1.27 1.27))))
  (property "Value" "100nF 50V" (at 271 219.71 0) (effects (font (size 1.27 1.27))))
  (property "Footprint" "Capacitor_THT:C_Rect_L7.2mm_W3.5mm_P5.00mm_FKS2_FKP2_MKS2_MKP2" (at 266.7 218.44 0) (effects (font (size 1.27 1.27)) (hide yes)))
  (property "Datasheet" "~" (at 266.7 218.44 0) (effects (font (size 1.27 1.27)) (hide yes)))
  (property "Description" "" (at 266.7 218.44 0) (effects (font (size 1.27 1.27)) (hide yes)))
  (pin "1")
  (pin "2"))
 (symbol
  (lib_id "Connector_Generic:Conn_01x02")
  (at 327.66 193.04 180)
  (unit 1)
  (exclude_from_sim no)
  (in_bom yes)
  (on_board yes)
  (dnp no)
  (property "Reference" "J3" (at 327.66 180.0 0) (effects (font (size 1.27 1.27))))
  (property "Value" "5V_3A_TERM" (at 327.66 183.0 0) (effects (font (size 1.27 1.27))))
  (property "Footprint" "TerminalBlock_Phoenix:TerminalBlock_Phoenix_MKDS-1,5-2-5.08_1x02_P5.08mm_Horizontal" (at 327.66 193.04 0) (effects (font (size 1.27 1.27)) (hide yes)))
  (property "Datasheet" "~" (at 327.66 193.04 0) (effects (font (size 1.27 1.27)) (hide yes)))
  (property "Description" "" (at 327.66 193.04 0) (effects (font (size 1.27 1.27)) (hide yes)))
  (pin "1")
  (pin "2"))
 (symbol
  (lib_id "power:PWR_FLAG")
  (at 33.02 63.5 0)
  (unit 1)
  (exclude_from_sim no)
  (in_bom yes)
  (on_board yes)
  (dnp no)
  (property "Reference" "#FLG1" (at 33.02 60.96 0) (effects (font (size 1.27 1.27)) (hide yes)))
  (property "Value" "PWR_FLAG" (at 33.02 66.04 0) (effects (font (size 1.27 1.27)) (hide yes)))
  (pin "1"))
 (symbol
  (lib_id "power:PWR_FLAG")
  (at 33.02 66.04 0)
  (unit 1)
  (exclude_from_sim no)
  (in_bom yes)
  (on_board yes)
  (dnp no)
  (property "Reference" "#FLG2" (at 33.02 63.50000000000001 0) (effects (font (size 1.27 1.27)) (hide yes)))
  (property "Value" "PWR_FLAG" (at 33.02 68.58000000000001 0) (effects (font (size 1.27 1.27)) (hide yes)))
  (pin "1"))
 (symbol
  (lib_id "power:PWR_FLAG")
  (at 58.42 182.88 0)
  (unit 1)
  (exclude_from_sim no)
  (in_bom yes)
  (on_board yes)
  (dnp no)
  (property "Reference" "#FLG3" (at 58.42 180.34 0) (effects (font (size 1.27 1.27)) (hide yes)))
  (property "Value" "PWR_FLAG" (at 58.42 185.42 0) (effects (font (size 1.27 1.27)) (hide yes)))
  (pin "1"))
 (symbol
  (lib_id "power:PWR_FLAG")
  (at 208.28 193.04 0)
  (unit 1)
  (exclude_from_sim no)
  (in_bom yes)
  (on_board yes)
  (dnp no)
  (property "Reference" "#FLG4" (at 208.28 190.5 0) (effects (font (size 1.27 1.27)) (hide yes)))
  (property "Value" "PWR_FLAG" (at 208.28 195.57999999999998 0) (effects (font (size 1.27 1.27)) (hide yes)))
  (pin "1"))
 (symbol
  (lib_id "power:GND")
  (at 33.02 66.04 0)
  (unit 1)
  (exclude_from_sim no)
  (in_bom yes)
  (on_board yes)
  (dnp no)
  (property "Reference" "#PWR1" (at 33.02 63.50000000000001 0) (effects (font (size 1.27 1.27)) (hide yes)))
  (property "Value" "GND" (at 33.02 68.58000000000001 0) (effects (font (size 1.27 1.27))))
  (pin "1"))
 (symbol
  (lib_id "power:GND")
  (at 71.12 124.46 0)
  (unit 1)
  (exclude_from_sim no)
  (in_bom yes)
  (on_board yes)
  (dnp no)
  (property "Reference" "#PWR2" (at 71.12 121.91999999999999 0) (effects (font (size 1.27 1.27)) (hide yes)))
  (property "Value" "GND" (at 71.12 127.0 0) (effects (font (size 1.27 1.27))))
  (pin "1"))
 (symbol
  (lib_id "power:GND")
  (at 104.14 124.46 0)
  (unit 1)
  (exclude_from_sim no)
  (in_bom yes)
  (on_board yes)
  (dnp no)
  (property "Reference" "#PWR3" (at 104.14 121.91999999999999 0) (effects (font (size 1.27 1.27)) (hide yes)))
  (property "Value" "GND" (at 104.14 127.0 0) (effects (font (size 1.27 1.27))))
  (pin "1"))
 (symbol
  (lib_id "power:GND")
  (at 142.24 124.46 0)
  (unit 1)
  (exclude_from_sim no)
  (in_bom yes)
  (on_board yes)
  (dnp no)
  (property "Reference" "#PWR4" (at 142.24 121.91999999999999 0) (effects (font (size 1.27 1.27)) (hide yes)))
  (property "Value" "GND" (at 142.24 127.0 0) (effects (font (size 1.27 1.27))))
  (pin "1"))
 (symbol
  (lib_id "power:GND")
  (at 160.02 124.46 0)
  (unit 1)
  (exclude_from_sim no)
  (in_bom yes)
  (on_board yes)
  (dnp no)
  (property "Reference" "#PWR5" (at 160.02 121.91999999999999 0) (effects (font (size 1.27 1.27)) (hide yes)))
  (property "Value" "GND" (at 160.02 127.0 0) (effects (font (size 1.27 1.27))))
  (pin "1"))
 (symbol
  (lib_id "power:GND")
  (at 274.32 124.46 0)
  (unit 1)
  (exclude_from_sim no)
  (in_bom yes)
  (on_board yes)
  (dnp no)
  (property "Reference" "#PWR6" (at 274.32 121.91999999999999 0) (effects (font (size 1.27 1.27)) (hide yes)))
  (property "Value" "GND" (at 274.32 127.0 0) (effects (font (size 1.27 1.27))))
  (pin "1"))
 (symbol
  (lib_id "power:GND")
  (at 304.8 124.46 0)
  (unit 1)
  (exclude_from_sim no)
  (in_bom yes)
  (on_board yes)
  (dnp no)
  (property "Reference" "#PWR7" (at 304.8 121.91999999999999 0) (effects (font (size 1.27 1.27)) (hide yes)))
  (property "Value" "GND" (at 304.8 127.0 0) (effects (font (size 1.27 1.27))))
  (pin "1"))
 (symbol
  (lib_id "power:GND")
  (at 370.84 60.96 0)
  (unit 1)
  (exclude_from_sim no)
  (in_bom yes)
  (on_board yes)
  (dnp no)
  (property "Reference" "#PWR8" (at 360.68 58.42 0) (effects (font (size 1.27 1.27)) (hide yes)))
  (property "Value" "GND" (at 374.0 60.96 0) (effects (font (size 1.27 1.27))))
  (pin "1"))
 (symbol
  (lib_id "power:GND")
  (at 114.3 233.68 0)
  (unit 1)
  (exclude_from_sim no)
  (in_bom yes)
  (on_board yes)
  (dnp no)
  (property "Reference" "#PWR9" (at 114.3 243.84 0) (effects (font (size 1.27 1.27)) (hide yes)))
  (property "Value" "GND" (at 114.3 236.22 0) (effects (font (size 1.27 1.27))))
  (pin "1"))
 (symbol
  (lib_id "power:GND")
  (at 127.0 233.68 0)
  (unit 1)
  (exclude_from_sim no)
  (in_bom yes)
  (on_board yes)
  (dnp no)
  (property "Reference" "#PWR10" (at 127.0 243.84 0) (effects (font (size 1.27 1.27)) (hide yes)))
  (property "Value" "GND" (at 127.0 236.22 0) (effects (font (size 1.27 1.27))))
  (pin "1"))
 (symbol
  (lib_id "power:GND")
  (at 157.48 233.68 0)
  (unit 1)
  (exclude_from_sim no)
  (in_bom yes)
  (on_board yes)
  (dnp no)
  (property "Reference" "#PWR11" (at 157.48 243.84 0) (effects (font (size 1.27 1.27)) (hide yes)))
  (property "Value" "GND" (at 157.48 236.22 0) (effects (font (size 1.27 1.27))))
  (pin "1"))
 (symbol
  (lib_id "power:GND")
  (at 236.22 233.68 0)
  (unit 1)
  (exclude_from_sim no)
  (in_bom yes)
  (on_board yes)
  (dnp no)
  (property "Reference" "#PWR12" (at 236.22 243.84 0) (effects (font (size 1.27 1.27)) (hide yes)))
  (property "Value" "GND" (at 236.22 236.22 0) (effects (font (size 1.27 1.27))))
  (pin "1"))
 (symbol
  (lib_id "power:GND")
  (at 266.7 233.68 0)
  (unit 1)
  (exclude_from_sim no)
  (in_bom yes)
  (on_board yes)
  (dnp no)
  (property "Reference" "#PWR13" (at 266.7 243.84 0) (effects (font (size 1.27 1.27)) (hide yes)))
  (property "Value" "GND" (at 266.7 236.22 0) (effects (font (size 1.27 1.27))))
  (pin "1"))
 (symbol
  (lib_id "power:GND")
  (at 332.74 190.5 0)
  (unit 1)
  (exclude_from_sim no)
  (in_bom yes)
  (on_board yes)
  (dnp no)
  (property "Reference" "#PWR14" (at 322.58 187.96 0) (effects (font (size 1.27 1.27)) (hide yes)))
  (property "Value" "GND" (at 336.0 190.5 0) (effects (font (size 1.27 1.27))))
  (pin "1"))
 (wire (pts (xy 33.02 63.5) (xy 52.07 63.5)) (stroke (width 0) (type default)))
 (label "BATT+" (at 40.64 63.5 90) (fields_autoplaced yes) (effects (font (size 1.27 1.27)) (justify left bottom)))
 (wire (pts (xy 59.69 63.5) (xy 71.12 63.5)) (stroke (width 0) (type default)))
 (junction (at 71.12 63.5) (diameter 0) (color 0 0 0 0))
 (label "BATT_FUSED" (at 63.5 63.5 90) (fields_autoplaced yes) (effects (font (size 1.27 1.27)) (justify left bottom)))
 (wire (pts (xy 71.12 63.5) (xy 71.12 80.01)) (stroke (width 0) (type default)))
 (wire (pts (xy 71.12 87.63) (xy 71.12 124.46)) (stroke (width 0) (type default)))
 (wire (pts (xy 71.12 63.5) (xy 96.52 63.5)) (stroke (width 0) (type default)))
 (junction (at 96.52 63.5) (diameter 0) (color 0 0 0 0))
 (wire (pts (xy 96.52 63.5) (xy 96.52 78.74)) (stroke (width 0) (type default)))
 (junction (at 96.52 78.74) (diameter 0) (color 0 0 0 0))
 (wire (pts (xy 96.52 78.74) (xy 116.84 78.74)) (stroke (width 0) (type default)))
 (wire (pts (xy 96.52 78.74) (xy 96.52 87.63)) (stroke (width 0) (type default)))
 (wire (pts (xy 109.22 73.66) (xy 104.14 73.66)) (stroke (width 0) (type default)))
 (wire (pts (xy 104.14 73.66) (xy 104.14 101.6)) (stroke (width 0) (type default)))
 (junction (at 104.14 101.6) (diameter 0) (color 0 0 0 0))
 (wire (pts (xy 104.14 101.6) (xy 96.52 101.6)) (stroke (width 0) (type default)))
 (wire (pts (xy 96.52 95.25) (xy 96.52 101.6)) (stroke (width 0) (type default)))
 (label "GATE_Q1" (at 100.33 101.6 90) (fields_autoplaced yes) (effects (font (size 1.27 1.27)) (justify left bottom)))
 (wire (pts (xy 104.14 101.6) (xy 104.14 107.95)) (stroke (width 0) (type default)))
 (wire (pts (xy 104.14 115.57) (xy 104.14 124.46)) (stroke (width 0) (type default)))
 (wire (pts (xy 116.84 68.58) (xy 116.84 63.5)) (stroke (width 0) (type default)))
 (wire (pts (xy 116.84 63.5) (xy 142.24 63.5)) (stroke (width 0) (type default)))
 (junction (at 142.24 63.5) (diameter 0) (color 0 0 0 0))
 (wire (pts (xy 142.24 63.5) (xy 142.24 80.01)) (stroke (width 0) (type default)))
 (wire (pts (xy 142.24 87.63) (xy 142.24 124.46)) (stroke (width 0) (type default)))
 (wire (pts (xy 142.24 63.5) (xy 160.02 63.5)) (stroke (width 0) (type default)))
 (junction (at 160.02 63.5) (diameter 0) (color 0 0 0 0))
 (wire (pts (xy 160.02 63.5) (xy 160.02 80.01)) (stroke (width 0) (type default)))
 (wire (pts (xy 160.02 87.63) (xy 160.02 124.46)) (stroke (width 0) (type default)))
 (wire (pts (xy 160.02 63.5) (xy 180.34 63.5)) (stroke (width 0) (type default)))
 (label "V_SYS" (at 180.34 63.5 90) (fields_autoplaced yes) (effects (font (size 1.27 1.27)) (justify left bottom)))
 (wire (pts (xy 218.44 63.5) (xy 241.3 63.5)) (stroke (width 0) (type default)))
 (label "V_SYS" (at 218.44 63.5 90) (fields_autoplaced yes) (effects (font (size 1.27 1.27)) (justify left bottom)))
 (wire (pts (xy 248.92 63.5) (xy 274.32 63.5)) (stroke (width 0) (type default)))
 (junction (at 274.32 63.5) (diameter 0) (color 0 0 0 0))
 (label "OUT2+" (at 259.08 63.5 90) (fields_autoplaced yes) (effects (font (size 1.27 1.27)) (justify left bottom)))
 (wire (pts (xy 274.32 63.5) (xy 274.32 80.01)) (stroke (width 0) (type default)))
 (wire (pts (xy 274.32 87.63) (xy 274.32 124.46)) (stroke (width 0) (type default)))
 (wire (pts (xy 274.32 63.5) (xy 304.8 63.5)) (stroke (width 0) (type default)))
 (junction (at 304.8 63.5) (diameter 0) (color 0 0 0 0))
 (wire (pts (xy 304.8 63.5) (xy 304.8 80.01)) (stroke (width 0) (type default)))
 (wire (pts (xy 304.8 87.63) (xy 304.8 124.46)) (stroke (width 0) (type default)))
 (wire (pts (xy 304.8 63.5) (xy 370.84 63.5)) (stroke (width 0) (type default)))
 (wire (pts (xy 25.4 182.88) (xy 50.8 182.88)) (stroke (width 0) (type default)))
 (label "V_SYS" (at 25.4 182.88 90) (fields_autoplaced yes) (effects (font (size 1.27 1.27)) (justify left bottom)))
 (wire (pts (xy 58.42 182.88) (xy 104.14 182.88)) (stroke (width 0) (type default)))
 (label "V_BUCK_IN" (at 66.04 182.88 90) (fields_autoplaced yes) (effects (font (size 1.27 1.27)) (justify left bottom)))
 (wire (pts (xy 104.14 182.88) (xy 104.14 187.96)) (stroke (width 0) (type default)))
 (wire (pts (xy 104.14 187.96) (xy 114.3 187.96)) (stroke (width 0) (type default)))
 (wire (pts (xy 114.3 193.04) (xy 114.3 233.68)) (stroke (width 0) (type default)))
 (wire (pts (xy 127.0 198.12) (xy 127.0 233.68)) (stroke (width 0) (type default)))
 (wire (pts (xy 139.7 193.04) (xy 157.48 193.04)) (stroke (width 0) (type default)))
 (junction (at 157.48 193.04) (diameter 0) (color 0 0 0 0))
 (label "SW_BUCK" (at 147.32 193.04 270) (fields_autoplaced yes) (effects (font (size 1.27 1.27)) (justify left bottom)))
 (wire (pts (xy 157.48 193.04) (xy 157.48 214.63)) (stroke (width 0) (type default)))
 (wire (pts (xy 157.48 222.25) (xy 157.48 233.68)) (stroke (width 0) (type default)))
 (wire (pts (xy 157.48 193.04) (xy 181.61 193.04)) (stroke (width 0) (type default)))
 (wire (pts (xy 189.23 193.04) (xy 208.28 193.04)) (stroke (width 0) (type default)))
 (junction (at 208.28 193.04) (diameter 0) (color 0 0 0 0))
 (label "+5V" (at 198.12 193.04 90) (fields_autoplaced yes) (effects (font (size 1.27 1.27)) (justify left bottom)))
 (wire (pts (xy 208.28 193.04) (xy 208.28 180.34)) (stroke (width 0) (type default)))
 (wire (pts (xy 208.28 180.34) (xy 139.7 180.34)) (stroke (width 0) (type default)))
 (wire (pts (xy 139.7 180.34) (xy 139.7 187.96)) (stroke (width 0) (type default)))
 (wire (pts (xy 208.28 193.04) (xy 236.22 193.04)) (stroke (width 0) (type default)))
 (junction (at 236.22 193.04) (diameter 0) (color 0 0 0 0))
 (wire (pts (xy 236.22 193.04) (xy 236.22 214.63)) (stroke (width 0) (type default)))
 (wire (pts (xy 236.22 222.25) (xy 236.22 233.68)) (stroke (width 0) (type default)))
 (wire (pts (xy 236.22 193.04) (xy 266.7 193.04)) (stroke (width 0) (type default)))
 (junction (at 266.7 193.04) (diameter 0) (color 0 0 0 0))
 (wire (pts (xy 266.7 193.04) (xy 266.7 214.63)) (stroke (width 0) (type default)))
 (wire (pts (xy 266.7 222.25) (xy 266.7 233.68)) (stroke (width 0) (type default)))
 (wire (pts (xy 266.7 193.04) (xy 332.74 193.04)) (stroke (width 0) (type default)))
 (sheet_instances
  (path "" (page "1"))))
